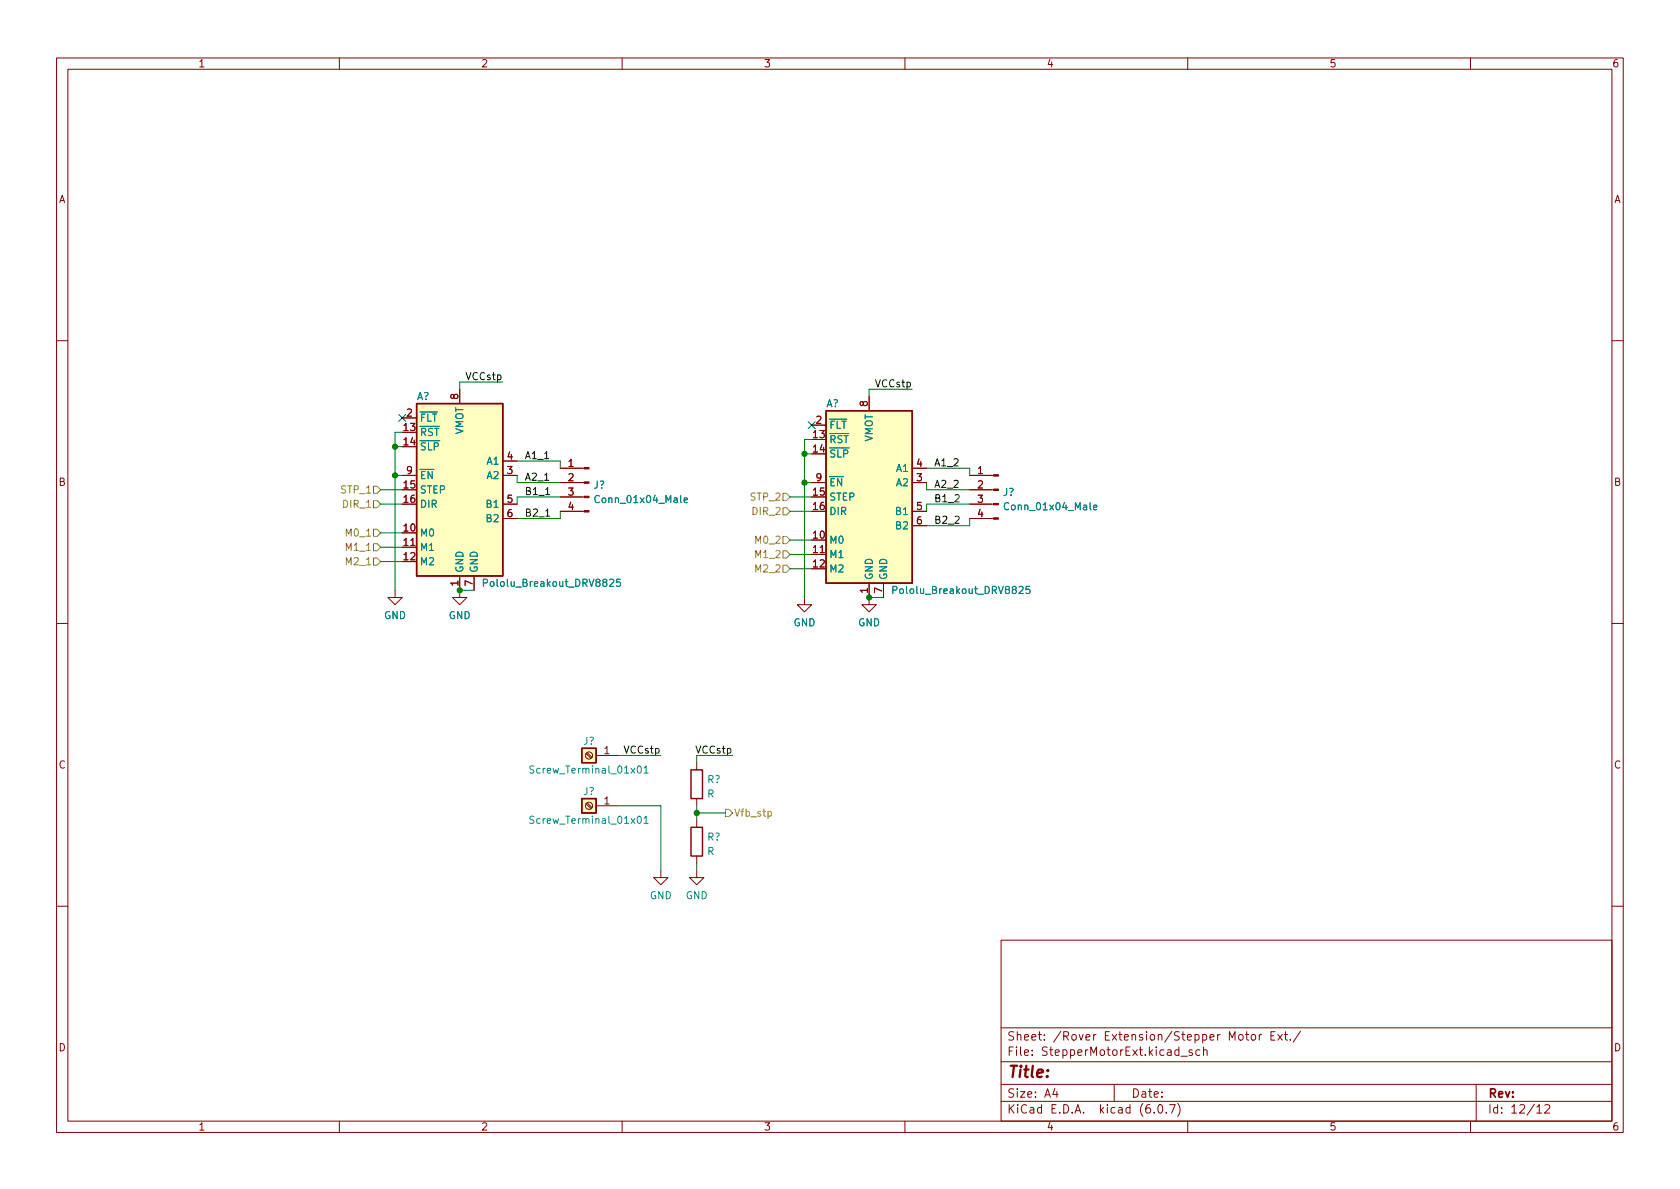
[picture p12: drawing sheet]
<svg xmlns="http://www.w3.org/2000/svg" width="297mm" height="210mm" viewBox="0 0 297 210" stroke-linecap="round" stroke-linejoin="round" font-family="sans-serif">
<g fill="none" stroke="#840000" stroke-width=".18">
<path d="M10 10.2h277v190.1h-277zM12 12.2h273v186.1h-273zM60 10.2v2M110 10.2v2M160 10.2v2M210 10.2v2M260 10.2v2M10 60.2h2M71.1 73.9h2.6M81.3 68.8v2.6M143.5 75.2h2.5M153.7 70.1v2.5"/>
<path d="M285 60.2h2M71.1 96.8h2.6M71.1 84.1h2.6M88.9 84.1h2.5M88.9 81.5h2.5M88.9 89.1h2.5M88.9 91.7h2.5M99.1 90.4h4.2M99.1 87.9h4.2M99.1 85.3h4.2M99.1 82.8h4.2M143.5 85.3h2.5"/>
<path d="M143.5 98h2.5M161.3 90.4h2.5M161.3 85.3h2.5M161.3 82.8h2.5M161.3 93h2.5M171.4 84.1h4.3M171.4 89.1h4.3M171.4 91.7h4.3M171.4 86.6h4.3M10 110.2h2M69.8 104.4v1.3h1.3l-1.3 1.2-1.2-1.2h1.2M81.3 101.8v3.9h1.2l-1.2 1.2-1.3-1.2h1.3"/>
<path d="M83.8 101.8v2.6M142.2 105.7v1.2h1.3l-1.3 1.3-1.2-1.3h1.2M153.7 103.1v3.8h1.2l-1.2 1.3-1.3-1.3h1.3M156.2 103.1v2.6M285 110.2h2M103.6 133.3l.9 .8M103.8 133.1l.9 .8M105.4 133.6h3.8M123.2 134.9v1.2M103.6 142.2l.9 .8M103.8 142l.9 .8M105.4 142.5h3.8"/>
<path d="M116.8 153.9v1.3h1.3l-1.3 1.3-1.2-1.3h1.2M123.2 153.9v1.3h1.3l-1.3 1.3-1.3-1.3h1.3M123.2 141.2v1.3M123.2 145v1.3M123.2 151.4v1.2M10 160.2h2M177 166.3h108v32h-108zM285 160.2h2M60 198.3v2M110 198.3v2M160 198.3v2M177 194.8h108"/>
<path d="M177 191.8h108M177 187.8h108M177 181.8h108M186.5 192.5l-.4 1h1M186.9 193v1M197 191.8v3M204.1 196.7v.1M204.9 195.4l.2-.1a.81 .81 0 0 1 .6 .7 .81 .81 0 0 1-.3 .8h-.2a.81 .81 0 0 1-.6-.6 .81 .81 0 0 1 .3-.8zM206.2 196.7v.1M206.8 195.3h1l-.7 1.5M208.2 195.1a1.72 1.72 0 0 1 0 2.3M208.8 186.8h1.1"/>
<path d="M210 198.3v2M210.8 185.7l-.4-.1-.2 .2 .1 .3 .5 .1v.4h-.6M212.1 185.7l-.4-.1-.3 .3v.4l.2 .3h.5M212.8 185.8l.2-.2 .4 .1v.9M212.8 185.1v1.5M220.2 182.9h.6M220.4 182.4v1.3l.4 .2M221.3 183.1l.2-.2 .4 .2 .1 .5-.1 .3h-.4l-.2-.1zM222.6 182.9v1M223.1 182.9l-.3 .1-.2 .2M224.7 183.1h.5M225.4 182.4h-.7v1.5h.7"/>
<path d="M225.9 182.9l.8 1M226.7 182.9l-.8 1M227.1 182.9h.5M227.3 182.4v1.3l.3 .2M228.1 183.8v.1M229.9 182.4l-1.3 1.9M260 198.3v2M261 191.8v6.5M271.7 195.8l.5-.5v1.5M271.7 196.8h.9M273.1 195.5l.6-.2 .2 .2 .1 .3-.9 1h.9"/>
<circle cx="104.1" cy="133.6" r=".63"/>
<circle cx="104.1" cy="142.5" r=".63"/>
</g>
<path d="M73.7 71.4h15.2v30.4h-15.2zM146 72.6h15.3v30.5h-15.3zM102.9 132.3h2.5v2.6h-2.5zM122.2 136.1h2v5.1h-2zM102.9 141.2h2.5v2.6h-2.5zM122.2 146.3h2v5.1h-2z" fill="none" stroke="#840000" stroke-width=".25"/>
<g fill="#ffffc2" stroke="#ffffc2" stroke-width=".18">
<path d="M73.7 71.4h15.2v30.4h-15.2z"/>
<path d="M102.9 141.2h2.5v2.6h-2.5z"/>
<path d="M102.9 132.3h2.5v2.6h-2.5z"/>
<path d="M146 72.6h15.3v30.5h-15.3z"/>
</g>
<g fill="none" stroke="#008484" stroke-width=".18">
<path d="M121 88.5l.6-.2-.1-.2-.4-.1-.1 .2v.6h.5M193.3 89.7l.7-.1-.1-.2-.4-.1-.2 .2 .1 .6h.5M85.5 103.1l.6-.1 .1-.2-.1-.3-.6-.1v1.3M107.8 102.5l.5-.1 .2 .4-.8 .9h.8M109.7 102.4h-.6l-.1 .6 .2-.1 .4 .1 .1 .1v.5l-.2 .1-.5-.1M157.9 104.4l.6-.1 .1-.2-.1-.3-.6-.1v1.3M180.2 103.8l.5-.1 .2 .4-.8 .9h.8M182.1 103.7h-.7v.6l.2-.1h.4l.1 .2v.4l-.2 .2-.5-.2M94.4 135.5l-.5-.1-.2 .2v.3l.6 .3 .1 .3-.2 .2h-.5M112.8 135.6l.2-.2a.68 .68 0 0 1 .4 .7 .68 .68 0 0 1-.4 .6l-.2-.1-.1-.4zM113.9 135.8l.3-.4v1.3M113.9 136.7h.7"/>
<path d="M94.4 144.4l-.5-.1-.2 .2v.3l.6 .3 .1 .3-.2 .2-.5-.1M112.8 144.5l.2-.2a.68 .68 0 0 1 .4 .7 .68 .68 0 0 1-.4 .6l-.2-.1-.1-.4zM113.9 144.7l.3-.4v1.3M113.9 145.6h.7"/>
</g>
<g fill="#840000" stroke="#840000" stroke-width=".18">
<path d="M103.3 90.3h.8v.2h-.8z"/>
<path d="M103.3 87.8h.8v.2h-.8z"/>
<path d="M103.3 85.2h.8v.3h-.8z"/>
<path d="M103.3 82.7h.8v.2h-.8z"/>
<path d="M175.7 91.6h.8v.2h-.8z"/>
<path d="M175.7 89h.8v.3h-.8z"/>
<path d="M175.7 86.5h.8v.2h-.8z"/>
<path d="M175.7 83.9h.8v.3h-.8z"/>
</g>
<path d="M66 98.7h.7l.6 .6-.6 .6h-.7zM66 96.1h.7l.6 .7-.6 .6h-.7zM66 88.5h.7l.6 .6-.6 .7h-.7zM66 93.6h.7l.6 .6-.6 .7h-.7zM66 86h.7l.6 .6-.6 .6h-.7zM138.4 99.9h.7l.6 .7-.6 .6h-.7zM138.4 97.4h.7l.6 .6-.6 .7h-.7zM138.4 89.8h.7l.6 .6-.6 .7h-.7zM138.4 87.2h.7l.6 .7-.6 .6h-.7zM138.4 94.9h.7l.6 .6-.6 .6h-.7zM128.3 143.1h.6l.6 .7-.6 .6h-.6zM135.8 143.5h.4l.2 .2-.1 .6h-.5" fill="none" stroke="#848400" stroke-width=".18"/>
<path d="M96.5 87.5h.7M96.5 91.3h.7" fill="none" stroke="#000" stroke-width=".18"/>
<g fill="none" stroke="#008400" stroke-width=".18">
<path d="M69.8 79h1.3M71.1 76.4h-1.3v28M88.9 67.6h-7.6v1.2M143.5 77.7h-1.3v28M161.3 68.8h-7.6v1.3M67.3 86.6h3.8M67.3 89.1h3.8M67.3 94.2h3.8M67.3 96.8h3.8M67.3 99.3h3.8M69.8 84.1h1.3M91.4 84.1v1.2h7.7"/>
<path d="M91.4 81.5h7.7v1.3M99.1 87.9h-7.7v1.2M99.1 90.4v1.3h-7.7M139.7 98h3.8M139.7 87.9h3.8M139.7 95.5h3.8M139.7 90.4h3.8M142.2 80.3h1.3M142.2 85.3h1.3M163.8 85.3v1.3h7.6M163.8 82.8h7.6v1.3M171.4 89.1h-7.6v1.3"/>
<path d="M171.4 91.7v1.3h-7.6M81.3 104.4h2.5M139.7 100.6h3.8M153.7 105.7h2.5M109.2 133.6h7.6M129.5 133.6h-6.3v1.3M109.2 142.5h7.6v11.4M123.2 142.5v2.5M123.2 152.6v1.3M123.2 143.8h5.1"/>
</g>
<path d="M70.5 73.3l1.2 1.2M71.7 73.3l-1.2 1.2M142.9 74.6l1.2 1.2M144.1 74.6l-1.2 1.2" fill="none" stroke="#000084" stroke-width=".18"/>
<g fill="#008400" stroke="#008400" stroke-width=".18">
<circle cx="153.7" cy="105.7" r=".46"/>
<circle cx="123.2" cy="143.8" r=".46"/>
<circle cx="69.8" cy="79" r=".46"/>
<circle cx="69.8" cy="84.1" r=".46"/>
<circle cx="81.3" cy="104.4" r=".46"/>
<circle cx="142.2" cy="85.3" r=".46"/>
<circle cx="142.2" cy="80.3" r=".46"/>
</g>
<text font-size="2.8" fill="#840000" x="178" y="190.6">Title:</text>
<g font-size="2.1" fill="#840000">
<text x="178" y="184">Sheet: /Rover Extension/Stepper Motor Ext./</text>
<text x="178" y="186.7">File: StepperMotorExt.kicad_sch</text>
<text x="178" y="196.9">KiCad E.D.A. kicad (6.0.7)</text>
<text x="178" y="194.1">Size: A4</text>
<text x="200" y="194.1">Date:</text>
<text x="263" y="194.1">Rev:</text>
<text x="263" y="196.9">Id: 12/12</text>
</g>
<g font-size="1.8" fill="#840000">
<text x="35" y="11.9">1</text>
<text x="85" y="11.9">2</text>
<text x="135" y="11.9">3</text>
<text x="185" y="11.9">4</text>
<text x="235" y="11.9">5</text>
<text x="285" y="11.9">6</text>
<text x="10.3" y="35.9">A</text>
<text x="285.3" y="35.9">A</text>
<text x="81" y="70.6" transform="rotate(-90 81 70.6)">8</text>
<text x="153.4" y="71.9" transform="rotate(-90 153.4 71.9)">8</text>
<text x="71.4" y="76.2">13</text>
<text x="71.9" y="73.7">2</text>
<text x="143.8" y="77.5">13</text>
<text x="144.3" y="74.9">2</text>
<text x="71.4" y="78.7">14</text>
<text x="71.9" y="83.8">9</text>
<text x="89.7" y="83.8">3</text>
<text x="89.7" y="81.3">4</text>
<text x="100.5" y="82.5">1</text>
<text x="143.8" y="80">14</text>
<text x="162.1" y="82.5">4</text>
<text x="172.9" y="83.8">1</text>
<text x="10.3" y="85.9">B</text>
<text x="71.4" y="86.4">15</text>
<text x="71.4" y="88.9">16</text>
<text x="89.7" y="88.9">5</text>
<text x="100.5" y="85.1">2</text>
<text x="100.5" y="87.6">3</text>
<text x="143.8" y="87.6">15</text>
<text x="144.3" y="85.1">9</text>
<text x="162.1" y="85.1">3</text>
<text x="172.9" y="86.4">2</text>
<text x="172.9" y="88.9">3</text>
<text x="285.3" y="85.9">B</text>
<text x="71.4" y="94">10</text>
<text x="89.7" y="91.4">6</text>
<text x="100.5" y="90.2">4</text>
<text x="143.8" y="95.2">10</text>
<text x="143.8" y="90.2">16</text>
<text x="162.1" y="90.2">5</text>
<text x="162.1" y="92.7">6</text>
<text x="172.9" y="91.4">4</text>
<text x="71.4" y="96.5">11</text>
<text x="71.4" y="99.1">12</text>
<text x="143.8" y="97.8">11</text>
<text x="143.8" y="100.3">12</text>
<text x="81" y="103.6" transform="rotate(-90 81 103.6)">1</text>
<text x="83.6" y="103.6" transform="rotate(-90 83.6 103.6)">7</text>
<text x="153.4" y="104.9" transform="rotate(-90 153.4 104.9)">1</text>
<text x="156" y="104.9" transform="rotate(-90 156 104.9)">7</text>
<text x="10.3" y="135.9">C</text>
<text x="106.8" y="133.3">1</text>
<text x="285.3" y="135.9">C</text>
<text x="106.8" y="142.2">1</text>
<text x="10.3" y="185.9">D</text>
<text x="285.3" y="185.9">D</text>
<text x="35" y="199.9">1</text>
<text x="85" y="199.9">2</text>
<text x="135" y="199.9">3</text>
<text x="185" y="199.9">4</text>
<text x="235" y="199.9">5</text>
<text x="285" y="199.9">6</text>
</g>
<g font-size="1.8" fill="#008484">
<text x="73.6" y="70.7">A?</text>
<text x="74.2" y="77.1">~{RST}</text>
<text x="74.2" y="74.5">~{FLT}</text>
<text x="81.9" y="77" transform="rotate(-90 81.9 77)">VMOT</text>
<text x="146" y="72">A?</text>
<text x="146.6" y="75.8">~{FLT}</text>
<text x="74.2" y="79.6">~{SLP}</text>
<text x="86.1" y="82.2">A1</text>
<text x="146.6" y="78.4">~{RST}</text>
<text x="146.6" y="80.9">~{SLP}</text>
<text x="154.3" y="78.3" transform="rotate(-90 154.3 78.3)">VMOT</text>
<text x="158.5" y="83.4">A1</text>
<text x="74.2" y="87.2">STEP</text>
<text x="74.2" y="89.8">DIR</text>
<text x="74.2" y="84.7">~{EN}</text>
<text x="86.1" y="84.7">A2</text>
<text x="86.1" y="89.8">B1</text>
<text x="104.9" y="86.4">J?</text>
<text x="105.7" y="88.9">Conn_01x04_Male</text>
<text x="146.6" y="88.5">STEP</text>
<text x="146.6" y="86">~{EN}</text>
<text x="158.5" y="86">A2</text>
<text x="177.3" y="87.7">J?</text>
<text x="74.2" y="94.9">M0</text>
<text x="86.1" y="92.3">B2</text>
<text x="146.6" y="91.1">DIR</text>
<text x="158.5" y="91.1">B1</text>
<text x="158.5" y="93.6">B2</text>
<text x="178.1" y="90.2">Conn_01x04_Male</text>
<text x="74.2" y="97.4">M1</text>
<text x="74.2" y="99.9">M2</text>
<text x="81.9" y="101.3" transform="rotate(-90 81.9 101.3)">GND</text>
<text x="84.5" y="101.3" transform="rotate(-90 84.5 101.3)">GND</text>
<text x="146.6" y="96.1">M0</text>
<text x="146.6" y="98.7">M1</text>
<text x="146.6" y="101.2">M2</text>
<text x="86.2" y="103.8">Pololu_Breakout_DRV8825</text>
<text x="154.3" y="102.6" transform="rotate(-90 154.3 102.6)">GND</text>
<text x="156.8" y="102.6" transform="rotate(-90 156.8 102.6)">GND</text>
<text x="158.6" y="105">Pololu_Breakout_DRV8825</text>
<text x="67.9" y="109.5">GND</text>
<text x="79.3" y="109.5">GND</text>
<text x="140.3" y="110.7">GND</text>
<text x="151.7" y="110.7">GND</text>
<text x="103.1" y="131.7">J?</text>
<text x="94.4" y="136.8">Screw_Terminal_01x01</text>
<text x="103.1" y="140.6">J?</text>
<text x="125" y="141">R</text>
<text x="125" y="138.5">R?</text>
<text x="94.4" y="145.7">Screw_Terminal_01x01</text>
<text x="125" y="148.6">R?</text>
<text x="125" y="151.2">R</text>
<text x="114.9" y="159">GND</text>
<text x="121.2" y="159">GND</text>
</g>
<g font-size="1.8">
<text x="82.5" y="67.2">VCCstp</text>
<text x="154.9" y="68.5">VCCstp</text>
<text x="92.7" y="81.2">A1_1</text>
<text x="165.1" y="82.4">A1_2</text>
<text x="92.7" y="85">A2_1</text>
<text x="92.7" y="87.5">B1_1</text>
<text x="165.1" y="88.8">B1_2</text>
<text x="165.1" y="86.3">A2_2</text>
<text x="92.7" y="91.3">B2_1</text>
<text x="165.1" y="92.6">B2_2</text>
<text x="110.5" y="133.2">VCCstp</text>
<text x="123.2" y="133.2">VCCstp</text>
</g>
<g font-size="1.8" fill="#848400">
<text x="60.4" y="87.2">STP_1</text>
<text x="60.8" y="89.8">DIR_1</text>
<text x="132.8" y="88.5">STP_2</text>
<text x="61.4" y="94.9">M0_1</text>
<text x="133.2" y="91.1">DIR_2</text>
<text x="61.4" y="99.9">M2_1</text>
<text x="61.4" y="97.4">M1_1</text>
<text x="133.8" y="101.2">M2_2</text>
<text x="133.8" y="98.7">M1_2</text>
<text x="133.8" y="96.1">M0_2</text>
<text x="129.7" y="144.4">Vfb_stp</text>
</g>
</svg>
